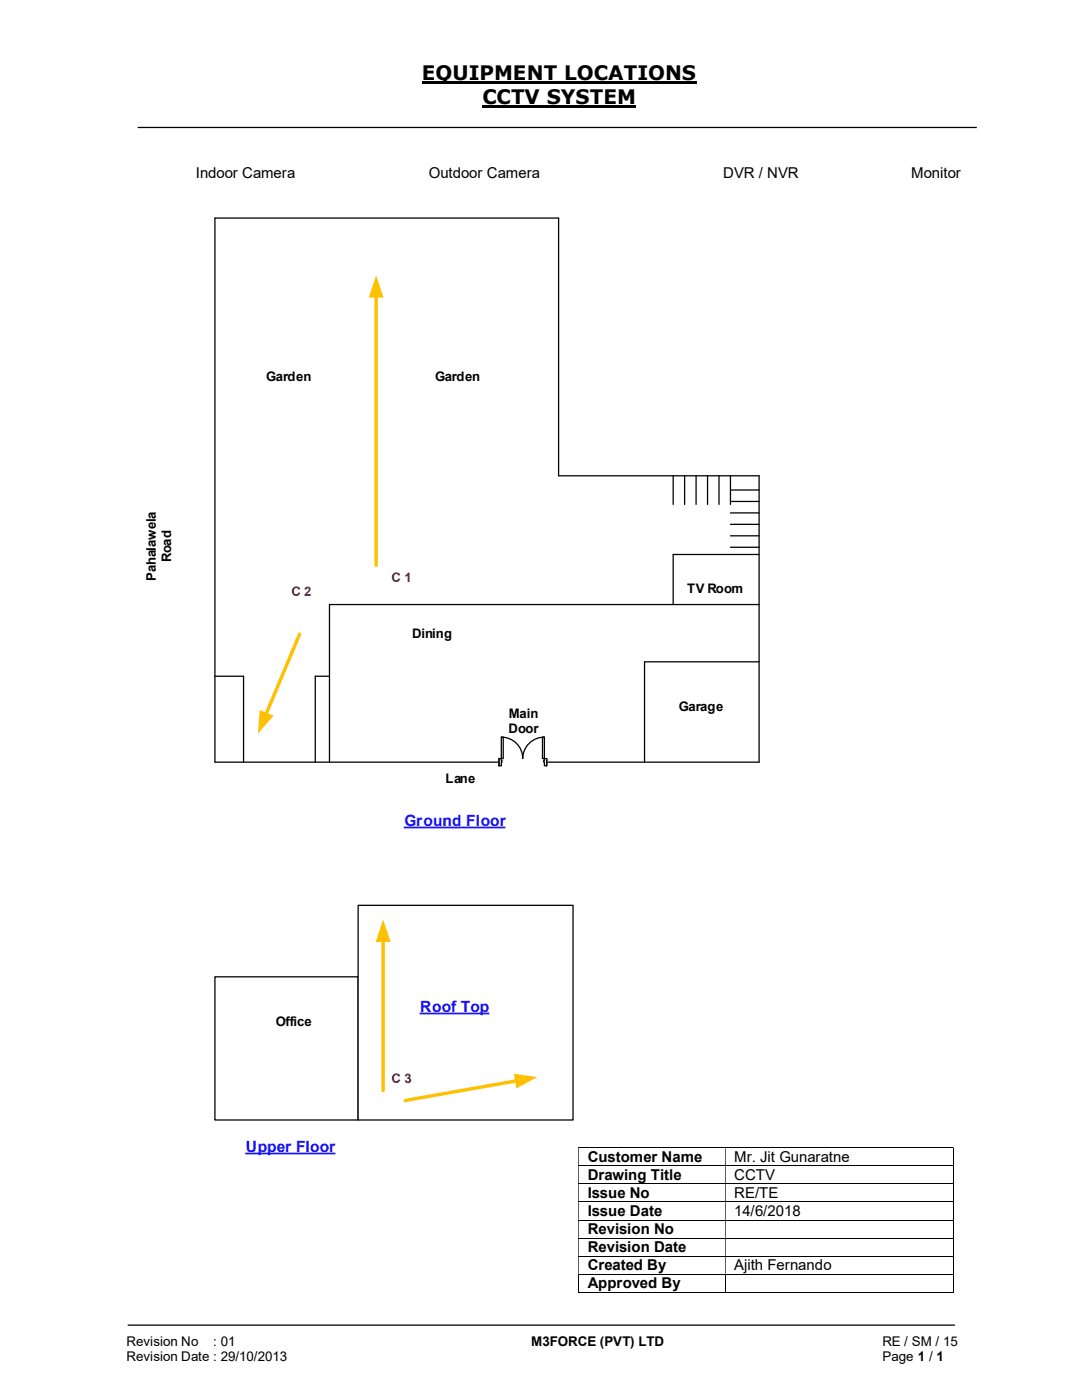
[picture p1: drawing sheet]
<svg xmlns="http://www.w3.org/2000/svg" width="216mm" height="279mm" viewBox="0 0 216 279" stroke-linecap="round" stroke-linejoin="round" font-family="sans-serif">
<path d="M84.2 16.4h54.8M96.3 21.3h30.7" fill="none" stroke="#000" stroke-width=".42"/>
<path d="M27.5 25.4h167.4M25.5 264.5h165" fill="none" stroke="#000" stroke-width=".25"/>
<g fill="none" stroke="#000" stroke-width=".2">
<path d="M115.4 229.1h74.7M115.4 232.7h74.7M115.4 236.3h74.7M115.4 239.9h74.7M190.2 229.2v3.4M190.2 232.7v3.5M190.2 236.3v3.5M190.2 239.9v3.5M115.4 243.5h74.7M115.4 247.1h74.7M115.4 250.7h74.7M115.4 254.3h74.7"/>
<path d="M115.4 257.9h29.3M115.5 254.4v3.6M144.8 254.4v3.6M144.8 257.9h45.3M190.2 243.6v3.4M190.2 247.1v3.5M190.2 250.8v3.4M190.2 254.4v3.6"/>
</g>
<g fill="#000">
<path d="M190.1 229h.2v.2h-.2zM115.4 229.2h.1v3.4h-.1zM144.7 229.2h.1v3.4h-.1z" fill-rule="evenodd"/>
<path d="M190.1 232.6h.2v.1h-.2zM115.4 232.7h.1v3.5h-.1zM144.7 232.7h.1v3.5h-.1z" fill-rule="evenodd"/>
<path d="M190.1 236.2h.2v.1h-.2zM115.4 236.3h.1v3.5h-.1zM144.7 236.3h.1v3.5h-.1z" fill-rule="evenodd"/>
<path d="M190.1 239.8h.2v.1h-.2zM115.4 239.9h.1v3.5h-.1zM144.7 239.9h.1v3.5h-.1z" fill-rule="evenodd"/>
<path d="M190.1 243.4h.2v.2h-.2zM115.4 243.6h.1v3.4h-.1zM144.7 243.6h.1v3.4h-.1z" fill-rule="evenodd"/>
<path d="M190.1 247h.2v.1h-.2zM115.4 247.1h.1v3.5h-.1zM144.7 247.1h.1v3.5h-.1z" fill-rule="evenodd"/>
<path d="M190.1 250.6h.2v.2h-.2zM115.4 250.8h.1v3.4h-.1zM144.7 250.8h.1v3.4h-.1z" fill-rule="evenodd"/>
</g>
<path d="M190.1 254.2h.2v.2h-.2zM190.1 257.9h.2v.1h-.2z" fill="#000"/>
<path d="M59.8 126.6l-6.8 16" fill="none" stroke="#ffc000" stroke-width=".68"/>
<path d="M51.8 141.7l2.8 1.1-3.1 3.6z" fill="#ffc000"/>
<path d="M42.9 194.9h28.6v28.6h-28.6z" fill="#fff"/>
<g fill="none" stroke="#000" stroke-width=".25">
<path d="M42.9 43.5h68.6v51.5h40v57.1h-108.6zM134.3 95v5.7M136.6 95v5.7M138.9 95v5.7M141.2 95v5.7M143.5 95v5.7M145.8 97.8h5.7M145.8 95v5.7M145.8 109.2h5.7M145.8 106.9h5.7M145.8 104.6h5.7M145.8 102.4h5.7"/>
<path d="M145.8 100.1h5.7M151.5 110.7h-17.2v9.9M151.5 120.6h-85.8v31.5M151.5 132.1h-22.9v20M42.9 194.9h28.6v28.6h-28.6z"/>
</g>
<path d="M80.6 165.1h20.2M48.9 230.2h18" fill="none" stroke="#120df4" stroke-width=".34"/>
<path d="M75.1 59v53.8" fill="none" stroke="#ffc000" stroke-width=".68"/>
<path d="M75.1 54.9l1.4 4.5h-2.9z" fill="#ffc000"/>
<path d="M99.6 151.3h9.5v1.6h-9.5z" fill="#fff"/>
<path d="M99.6 151.3h9.5v1.6h-9.5z" fill="none" stroke="#fff" stroke-width=".25"/>
<path d="M108.6 151.4v1.4h.5v-1.4zM99.6 151.4h.4v1.4h-.4z" fill-rule="evenodd" fill="#fff"/>
<path d="M100 151.7v-.3h-.4v1.4h.4v-.7M108.6 151.7v-.3h.5v1.4h-.5v-.7" fill="none" stroke="#000" stroke-width=".25"/>
<path d="M108.5 151.7v.4h.1v-.4zM100 151.7h.2v.4h-.2z" fill-rule="evenodd" fill="#fff"/>
<path d="M99.6 151.4v1.4M100 151.7h.2v.4h-.2M100 147.1a4.3 4.3 0 0 1 4.3 4.3 4.3 4.3 0 0 1 4.3-4.3M108.6 151.7h-.1v.4h.1M109.1 151.4v1.4" fill="none" stroke="#000" stroke-width=".25"/>
<path d="M100 147.1h.4v4.3h-.4z" fill-rule="evenodd" fill="#fff"/>
<path d="M100 147.1h.4v4.3h-.4z" fill="none" stroke="#000" stroke-width=".25"/>
<path d="M108.2 147.1h.4v4.3h-.4z" fill-rule="evenodd" fill="#fff"/>
<path d="M42.9 135h5.7v17.1M65.7 135h-2.8v17.1M108.2 147.1h.4v4.3h-.4z" fill="none" stroke="#000" stroke-width=".25"/>
<path d="M71.5 180.7h42.8v42.8h-42.8z" fill="#fff"/>
<path d="M71.5 180.7h42.8v42.8h-42.8z" fill="none" stroke="#000" stroke-width=".25"/>
<path d="M83.7 202.3h14" fill="none" stroke="#120df4" stroke-width=".34"/>
<path d="M76.5 187.6v30" fill="none" stroke="#ffc000" stroke-width=".68"/>
<path d="M76.5 183.5l1.4 4.5h-2.9z" fill="#ffc000"/>
<path d="M103.2 215.7l-22.3 3.9" fill="none" stroke="#ffc000" stroke-width=".68"/>
<path d="M102.5 214.3l4.7 .7-4.2 2.2z" fill="#ffc000"/>
<g font-size="4">
<text x="84.2" y="16">EQUIPMENT LOCATIONS</text>
<text x="96.3" y="20.8">CCTV SYSTEM</text>
</g>
<g font-size="3.1" fill="#120df4">
<text x="80.7" y="164.9">Ground Floor</text>
<text x="83.9" y="202.1">Roof Top</text>
<text x="49.1" y="230">Upper Floor</text>
</g>
<g font-size="3">
<text x="39.1" y="35.5">Indoor Camera</text>
<text x="85.6" y="35.5">Outdoor Camera</text>
<text x="144.3" y="35.5">DVR / NVR</text>
<text x="181.8" y="35.5">Monitor</text>
<text x="117.3" y="231.9">Customer Name</text>
<text x="146.5" y="231.9">Mr. Jit Gunaratne</text>
<text x="117.3" y="235.5">Drawing Title</text>
<text x="117.3" y="239.1">Issue No</text>
<text x="146.5" y="235.5">CCTV</text>
<text x="146.5" y="239.1">RE/TE</text>
<text x="117.3" y="242.7">Issue Date</text>
<text x="146.5" y="242.7">14/6/2018</text>
<text x="117.3" y="246.3">Revision No</text>
<text x="117.3" y="249.9">Revision Date</text>
<text x="117.3" y="253.5">Created By</text>
<text x="117.3" y="257.1">Approved By</text>
<text x="146.5" y="253.5">Ajith Fernando</text>
</g>
<g font-size="2.7">
<text x="25.2" y="268.7">Revision No</text>
<text x="42.6" y="268.7">: 01</text>
<text x="106" y="268.7">M3FORCE (PVT) LTD</text>
<text x="176.1" y="268.7">RE / SM / 15</text>
<text x="25.2" y="271.7">Revision Date : 29/10/2013</text>
<text x="176.1" y="271.7">Page 1 / 1</text>
</g>
<g font-size="2.6">
<text x="53.1" y="76.1">Garden</text>
<text x="86.8" y="76.1">Garden</text>
<text x="34.2" y="112.2" transform="rotate(-90 34.2 112.2)">Road</text>
<text x="31.1" y="115.9" transform="rotate(-90 31.1 115.9)">Pahalawela</text>
<text x="137.1" y="118.4">TV Room</text>
<text x="82.2" y="127.3">Dining</text>
<text x="101.6" y="143.2">Main</text>
<text x="135.5" y="141.9">Garage</text>
<text x="101.5" y="146.3">Door</text>
<text x="88.9" y="156.2">Lane</text>
<text x="55" y="204.7">Office</text>
</g>
<g font-size="2.6" fill="#c00000">
<text x="58.2" y="119">C 2</text>
<text x="78.1" y="116.1">C 1</text>
<text x="78.1" y="216.2">C 3</text>
</g>
</svg>
